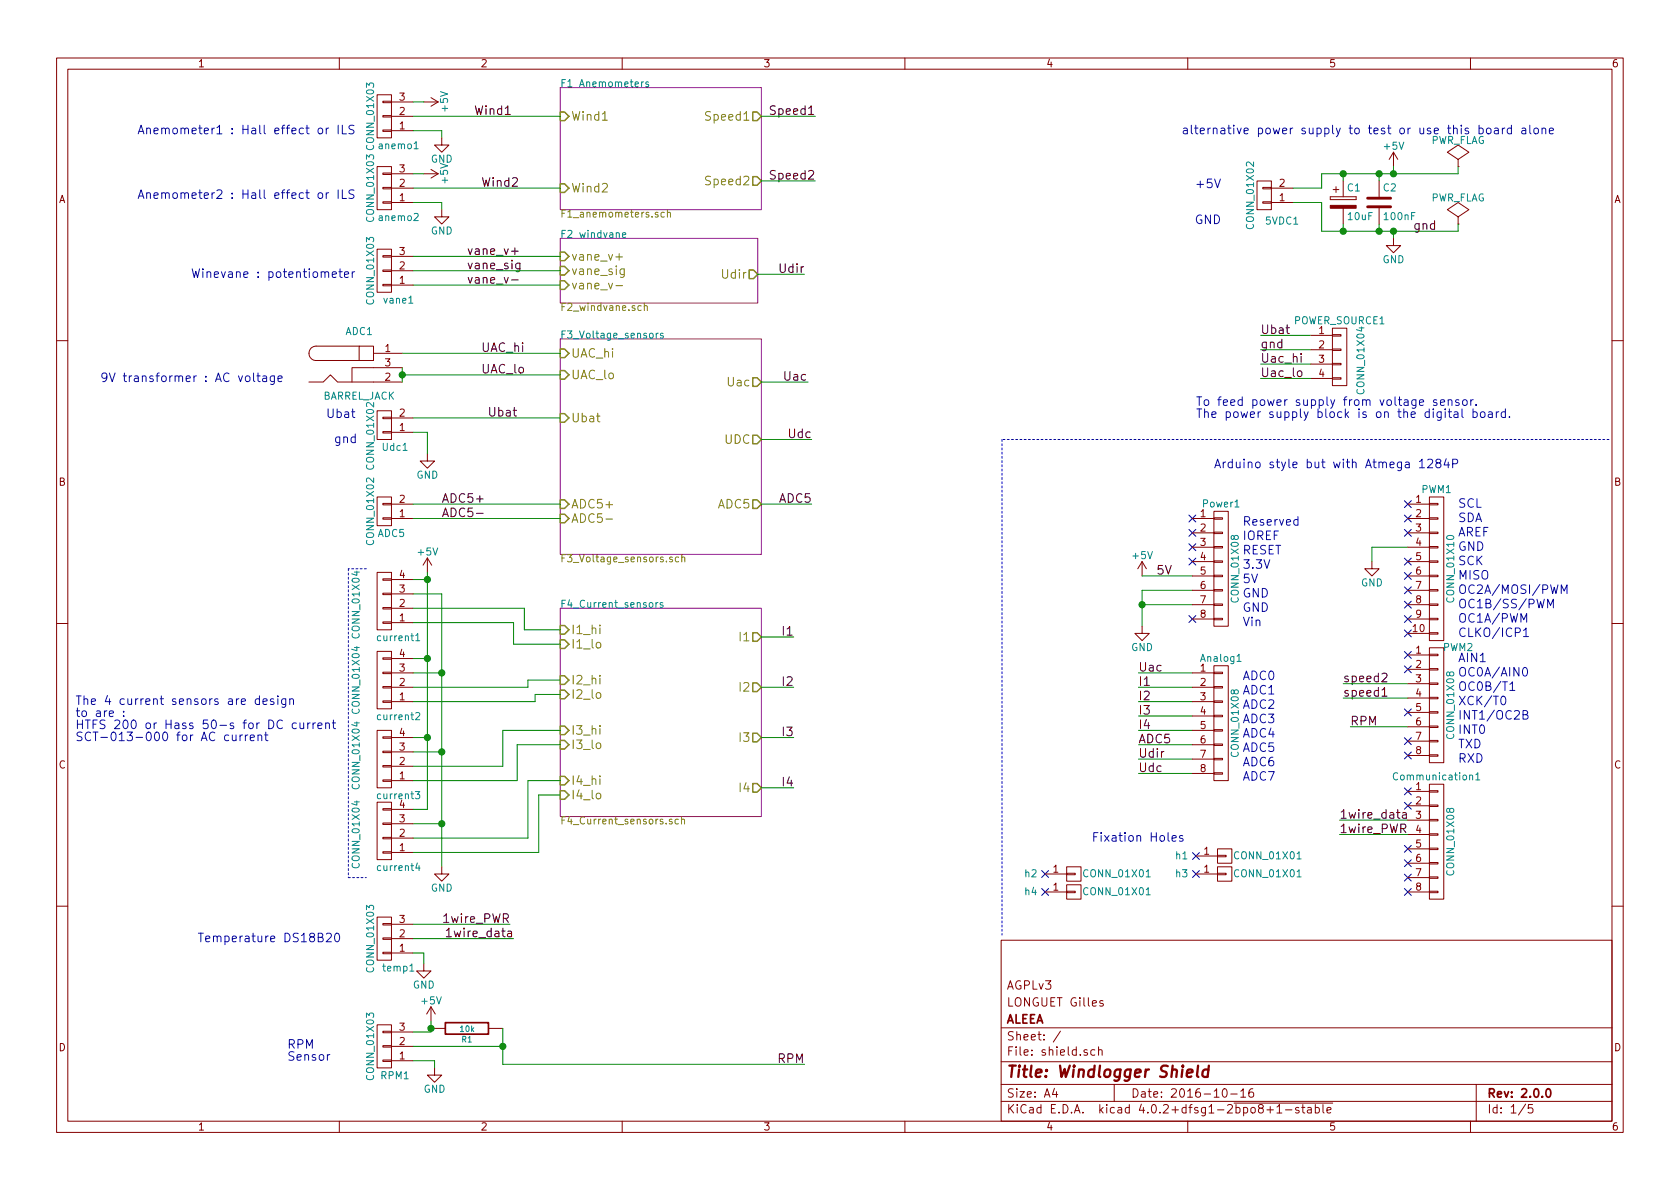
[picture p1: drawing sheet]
EESchema Schematic File Version 2
LIBS:shield-rescue
LIBS:power
LIBS:device
LIBS:transistors
LIBS:conn
LIBS:linear
LIBS:regul
LIBS:74xx
LIBS:cmos4000
LIBS:adc-dac
LIBS:memory
LIBS:xilinx
LIBS:microcontrollers
LIBS:dsp
LIBS:microchip
LIBS:analog_switches
LIBS:motorola
LIBS:texas
LIBS:intel
LIBS:audio
LIBS:interface
LIBS:digital-audio
LIBS:philips
LIBS:display
LIBS:cypress
LIBS:siliconi
LIBS:opto
LIBS:atmel
LIBS:contrib
LIBS:valves
LIBS:shield-cache
EELAYER 25 0
EELAYER END
$Descr A4 11693 8268
encoding utf-8
Sheet 1 5
Title "Windlogger Shield"
Date "2016-10-16"
Rev "2.0.0"
Comp "ALEEA"
Comment1 "LONGUET Gilles"
Comment2 "AGPLv3"
Comment3 ""
Comment4 ""
$EndDescr
Text Notes 2475 925  2    60   ~ 0
Anemometer1 : Hall effect or ILS
Text Notes 2475 1925 2    60   ~ 0
Winevane : potentiometer
Text Notes 1975 2650 2    60   ~ 0
9V transformer : AC voltage
$Sheet
S 3900 600  1400 850 
U 560A35D3
F0 "F1 Anemometers" 50
F1 "F1_anemometers.sch" 50
F2 "Wind1" I L 3900 800 60 
F3 "Wind2" I L 3900 1300 60 
F4 "Speed2" O R 5300 1250 60 
F5 "Speed1" O R 5300 800 60 
$EndSheet
$Sheet
S 3900 1650 1375 450 
U 560A35DE
F0 "F2 windvane" 50
F1 "F2_windvane.sch" 50
F2 "Udir" O R 5275 1900 60 
F3 "vane_v+" I L 3900 1775 60 
F4 "vane_sig" I L 3900 1875 60 
F5 "vane_v-" I L 3900 1975 60 
$EndSheet
$Sheet
S 3900 2350 1400 1500
U 560A361A
F0 "F3_Voltage_sensors" 50
F1 "F3_Voltage_sensors.sch" 50
F2 "UAC_hi" I L 3900 2450 60 
F3 "UAC_lo" I L 3900 2600 60 
F4 "Uac" O R 5300 2650 60 
F5 "UDC" O R 5300 3050 60 
F6 "Ubat" I L 3900 2900 60 
F7 "ADC5" O R 5300 3500 60 
F8 "ADC5+" I L 3900 3500 60 
F9 "ADC5-" I L 3900 3600 60 
$EndSheet
$Sheet
S 3900 4225 1400 1450
U 560A3643
F0 "F4_Current_sensors" 50
F1 "F4_Current_sensors.sch" 50
F2 "I1_hi" I L 3900 4375 60 
F3 "I1_lo" I L 3900 4475 60 
F4 "I1" O R 5300 4425 60 
F5 "I2_hi" I L 3900 4725 60 
F6 "I2_lo" I L 3900 4825 60 
F7 "I2" O R 5300 4775 60 
F8 "I3_hi" I L 3900 5075 60 
F9 "I3_lo" I L 3900 5175 60 
F10 "I3" O R 5300 5125 60 
F11 "I4_hi" I L 3900 5425 60 
F12 "I4_lo" I L 3900 5525 60 
F13 "I4" O R 5300 5475 60 
$EndSheet
Text Label 3300 800  0    60   ~ 0
Wind1
Text Label 3350 1300 0    60   ~ 0
Wind2
Text Label 3250 1875 0    60   ~ 0
vane_sig
Text Label 3350 2450 0    60   ~ 0
UAC_hi
Text Label 3350 2600 0    60   ~ 0
UAC_lo
Text Notes 10150 4425 0    60   ~ 0
CLKO/ICP1
Text Notes 10150 4325 0    60   ~ 0
OC1A/PWM
Text Notes 10150 4225 0    60   ~ 0
OC1B/SS/PWM
Text Notes 10150 4125 0    60   ~ 0
OC2A/MOSI/PWM
Text Notes 10150 4025 0    60   ~ 0
MISO
Text Notes 10150 3925 0    60   ~ 0
SCK
Text Notes 10150 3825 0    60   ~ 0
GND
Text Notes 10150 3725 0    60   ~ 0
AREF
Text Notes 8650 4725 0    60   ~ 0
ADC0
Text Notes 8650 4825 0    60   ~ 0
ADC1
Text Notes 8650 4925 0    60   ~ 0
ADC2
Text Notes 8650 5025 0    60   ~ 0
ADC3
Text Notes 8650 5125 0    60   ~ 0
ADC4
Text Notes 8650 5225 0    60   ~ 0
ADC5
Text Notes 10150 5300 0    60   ~ 0
RXD
Text Notes 10150 5200 0    60   ~ 0
TXD
Text Notes 10150 5100 0    60   ~ 0
INT0
Text Notes 10150 5000 0    60   ~ 0
INT1/OC2B
Text Notes 10150 4900 0    60   ~ 0
XCK/T0
Text Notes 10150 4800 0    60   ~ 0
OC0B/T1
Text Notes 10150 4700 0    60   ~ 0
OC0A/AIN0
Text Notes 8650 4150 0    60   ~ 0
GND
Text Notes 8650 3950 0    60   ~ 0
3.3V
Text Notes 8650 4050 0    60   ~ 0
5V
Text Notes 8650 3850 0    60   ~ 0
RESET
Text Notes 10150 4600 0    60   ~ 0
AIN1
Text Label 5675 800  2    60   ~ 0
Speed1
Text Label 5675 1250 2    60   ~ 0
Speed2
Text Label 5600 1900 2    60   ~ 0
Udir
Text Label 5450 2650 0    60   ~ 0
Uac
Text Label 7925 5275 0    60   ~ 0
Udir
Text Label 7925 4675 0    60   ~ 0
Uac
Text Label 7925 5375 0    60   ~ 0
Udc
Text Label 9350 4850 0    60   ~ 0
speed1
Text Label 9350 4750 0    60   ~ 0
speed2
Text Label 8050 4000 0    60   ~ 0
5V
NoConn ~ 8300 4300
Text Label 5600 7400 2    60   ~ 0
RPM
Text Label 9400 5050 0    60   ~ 0
RPM
Text Notes 10150 3625 0    60   ~ 0
SDA
Text Notes 10150 3525 0    60   ~ 0
SCL
NoConn ~ 9800 3500
NoConn ~ 9800 3600
NoConn ~ 9800 3700
NoConn ~ 9800 3900
NoConn ~ 9800 4000
NoConn ~ 9800 4200
NoConn ~ 9800 4300
NoConn ~ 9800 4400
Text Notes 2000 7375 0    60   ~ 0
RPM\nSensor
NoConn ~ 9800 5150
NoConn ~ 9800 5250
NoConn ~ 9800 4100
Text Notes 8650 3750 0    60   ~ 0
IOREF
Text Notes 8650 4250 0    60   ~ 0
GND
Text Notes 8650 4350 0    60   ~ 0
Vin
Text Notes 8650 3650 0    60   ~ 0
Reserved
Text Notes 8450 3250 0    60   ~ 0
Arduino style but with Atmega 1284P
Text Notes 2375 6550 2    60   ~ 0
Temperature DS18B20
Text Label 3250 1975 0    60   ~ 0
vane_v-
Text Label 3250 1775 0    60   ~ 0
vane_v+
NoConn ~ 8300 3600
NoConn ~ 8300 3700
NoConn ~ 8300 3800
Text Notes 2475 1375 2    60   ~ 0
Anemometer2 : Hall effect or ILS
$Comp
L +5V #PWR01
U 1 1
P 3000 7100
F 0 "#PWR01" H 3000 6950 50  0001 C CNN
F 1 "+5V" H 3000 7240 50  0000 C CNN
F 2 "" H 3000 7100 50  0000 C CNN
F 3 "" H 3000 7100 50  0000 C CNN
	1    3000 7100
	1    0    0    -1  
$EndComp
$Comp
L +5V #PWR02
U 1 1
P 7950 4000
F 0 "#PWR02" H 7950 3850 50  0001 C CNN
F 1 "+5V" H 7950 4140 50  0000 C CNN
F 2 "" H 7950 4000 50  0000 C CNN
F 3 "" H 7950 4000 50  0000 C CNN
	1    7950 4000
	1    0    0    -1  
$EndComp
NoConn ~ 8300 3900
NoConn ~ 9800 4650
Text Notes 8500 1300 2    60   ~ 0
+5V
Text Notes 8500 1550 2    60   ~ 0
GND
$Comp
L +5V #PWR03
U 1 1
P 9700 1150
F 0 "#PWR03" H 9700 1000 50  0001 C CNN
F 1 "+5V" H 9700 1290 50  0000 C CNN
F 2 "" H 9700 1150 50  0000 C CNN
F 3 "" H 9700 1150 50  0000 C CNN
	1    9700 1150
	1    0    0    -1  
$EndComp
$Comp
L C C2
U 1 1
P 9600 1400
F 0 "C2" H 9625 1500 50  0000 L CNN
F 1 "100nF" H 9625 1300 50  0000 L CNN
F 2 "Capacitors_ThroughHole:C_Rect_L7_W2.5_P5" H 9638 1250 50  0001 C CNN
F 3 "" H 9600 1400 50  0000 C CNN
	1    9600 1400
	1    0    0    -1  
$EndComp
$Comp
L CP C1
U 1 1
P 9350 1400
F 0 "C1" H 9375 1500 50  0000 L CNN
F 1 "10uF" H 9375 1300 50  0000 L CNN
F 2 "Capacitors_ThroughHole:C_Radial_D5_L6_P2.5" H 9388 1250 50  0001 C CNN
F 3 "" H 9350 1400 50  0000 C CNN
	1    9350 1400
	1    0    0    -1  
$EndComp
$Comp
L PWR_FLAG #FLG04
U 1 1
P 10150 1150
F 0 "#FLG04" H 10150 1245 50  0001 C CNN
F 1 "PWR_FLAG" H 10150 1330 50  0000 C CNN
F 2 "" H 10150 1150 50  0000 C CNN
F 3 "" H 10150 1150 50  0000 C CNN
	1    10150 1150
	1    0    0    -1  
$EndComp
$Comp
L PWR_FLAG #FLG05
U 1 1
P 10150 1550
F 0 "#FLG05" H 10150 1645 50  0001 C CNN
F 1 "PWR_FLAG" H 10150 1730 50  0000 C CNN
F 2 "" H 10150 1550 50  0000 C CNN
F 3 "" H 10150 1550 50  0000 C CNN
	1    10150 1550
	1    0    0    -1  
$EndComp
$Comp
L +5V #PWR06
U 1 1
P 2975 3975
F 0 "#PWR06" H 2975 3825 50  0001 C CNN
F 1 "+5V" H 2975 4115 50  0000 C CNN
F 2 "" H 2975 3975 50  0000 C CNN
F 3 "" H 2975 3975 50  0000 C CNN
	1    2975 3975
	1    0    0    -1  
$EndComp
Text Notes 525  5150 0    60   ~ 0
The 4 current sensors are design \nto are :\nHTFS 200 or Hass 50-s for DC current\nSCT-013-000 for AC current
Text Notes 2475 2900 2    60   ~ 0
Ubat
Text Label 3600 2900 2    60   ~ 0
Ubat
Text Label 7925 4775 0    60   ~ 0
I1
Text Label 7925 4875 0    60   ~ 0
I2
Text Label 7925 4975 0    60   ~ 0
I3
Text Label 7925 5075 0    60   ~ 0
I4
Text Label 8775 2325 0    60   ~ 0
Ubat
Text Label 8775 2525 0    60   ~ 0
Uac_hi
Text Label 8775 2625 0    60   ~ 0
Uac_lo
Text Notes 8325 2900 0    60   ~ 0
To feed power supply from voltage sensor.\nThe power supply block is on the digital board.
Text Notes 2325 3075 0    60   ~ 0
gnd
Text Label 5650 3500 2    60   ~ 0
ADC5
Wire Wire Line
	2875 800  3900 800 
Wire Wire Line
	2875 1300 3900 1300
Wire Wire Line
	2800 2450 3900 2450
Wire Wire Line
	2875 2900 3900 2900
Wire Wire Line
	5300 800  5675 800 
Wire Wire Line
	5300 1250 5675 1250
Wire Wire Line
	7925 4775 8300 4775
Wire Wire Line
	7925 4875 8300 4875
Wire Wire Line
	7925 4975 8300 4975
Wire Wire Line
	7925 5075 8300 5075
Wire Wire Line
	7925 5175 8300 5175
Wire Wire Line
	5275 1900 5600 1900
Wire Wire Line
	5300 2650 5625 2650
Wire Wire Line
	5300 3500 5650 3500
Wire Wire Line
	2875 7375 3025 7375
Wire Wire Line
	3025 7375 3025 7425
Wire Wire Line
	9800 5050 9400 5050
Wire Wire Line
	9800 4750 9350 4750
Wire Wire Line
	9800 4850 9350 4850
Wire Wire Line
	9800 3800 9550 3800
Wire Wire Line
	9550 3800 9550 3900
Wire Wire Line
	7950 4100 7950 4350
Wire Wire Line
	7950 4100 8300 4100
Wire Wire Line
	2875 1875 3900 1875
Wire Wire Line
	2875 1775 3900 1775
Wire Wire Line
	2875 1975 3900 1975
Wire Wire Line
	2875 900  3075 900 
Wire Wire Line
	3075 900  3075 950 
Wire Wire Line
	2875 1400 3075 1400
Wire Wire Line
	3075 1400 3075 1450
Wire Wire Line
	2875 7275 3500 7275
Wire Wire Line
	9200 1400 9200 1600
Wire Wire Line
	9200 1200 9200 1300
Wire Wire Line
	9200 1300 9000 1300
Wire Wire Line
	9200 1600 10150 1600
Wire Wire Line
	9700 1600 9700 1650
Wire Wire Line
	9700 1200 9700 1150
Wire Wire Line
	9200 1200 10150 1200
Wire Wire Line
	9350 1250 9350 1200
Connection ~ 9350 1200
Wire Wire Line
	9600 1250 9600 1200
Connection ~ 9600 1200
Wire Wire Line
	9600 1550 9600 1600
Connection ~ 9600 1600
Wire Wire Line
	9350 1550 9350 1600
Connection ~ 9350 1600
Wire Wire Line
	7950 4200 8300 4200
Connection ~ 7950 4200
Wire Wire Line
	8300 4000 7950 4000
Wire Wire Line
	10150 1200 10150 1150
Connection ~ 9700 1200
Wire Wire Line
	10150 1600 10150 1550
Connection ~ 9700 1600
Wire Wire Line
	2875 4025 2975 4025
Wire Wire Line
	2975 3975 2975 5625
Wire Wire Line
	2975 4575 2875 4575
Connection ~ 2975 4025
Wire Wire Line
	2975 5125 2875 5125
Connection ~ 2975 4575
Wire Wire Line
	2975 5625 2875 5625
Connection ~ 2975 5125
Wire Wire Line
	2875 4125 3075 4125
Wire Wire Line
	3075 4125 3075 6025
Wire Wire Line
	2875 4675 3075 4675
Connection ~ 3075 4675
Wire Wire Line
	2875 5225 3075 5225
Connection ~ 3075 5225
Wire Wire Line
	2875 5725 3075 5725
Connection ~ 3075 5725
Wire Wire Line
	3500 5075 3500 5325
Wire Wire Line
	3500 5325 2875 5325
Wire Wire Line
	3900 5075 3500 5075
Wire Wire Line
	3900 5175 3600 5175
Wire Wire Line
	3600 5175 3600 5425
Wire Wire Line
	3600 5425 2875 5425
Wire Wire Line
	3900 4825 3725 4825
Wire Wire Line
	3725 4825 3725 4875
Wire Wire Line
	3725 4875 2875 4875
Wire Wire Line
	2875 4775 3675 4775
Wire Wire Line
	3675 4775 3675 4725
Wire Wire Line
	3675 4725 3900 4725
Wire Wire Line
	3900 4475 3575 4475
Wire Wire Line
	3575 4475 3575 4325
Wire Wire Line
	3575 4325 2875 4325
Wire Wire Line
	2875 4225 3650 4225
Wire Wire Line
	3650 4225 3650 4375
Wire Wire Line
	3650 4375 3900 4375
Wire Wire Line
	3900 5425 3675 5425
Wire Wire Line
	3675 5425 3675 5825
Wire Wire Line
	3675 5825 2875 5825
Wire Wire Line
	2875 5925 3750 5925
Wire Wire Line
	3750 5925 3750 5525
Wire Wire Line
	3750 5525 3900 5525
Wire Wire Line
	8300 5275 7925 5275
Wire Wire Line
	7925 5375 8300 5375
Wire Wire Line
	8775 2325 9125 2325
Wire Wire Line
	8775 2425 9125 2425
Wire Wire Line
	8775 2525 9125 2525
Wire Wire Line
	8775 2625 9125 2625
Wire Wire Line
	2975 3150 2975 3000
Wire Wire Line
	2975 3000 2875 3000
Wire Wire Line
	2800 2600 3900 2600
NoConn ~ 9800 5500
NoConn ~ 9800 5600
NoConn ~ 9800 5900
NoConn ~ 9800 6000
NoConn ~ 9800 6100
NoConn ~ 9800 6200
Text Label 8775 2425 0    60   ~ 0
gnd
Text Label 10000 1600 2    60   ~ 0
gnd
$Comp
L R-RESCUE-Windlogger R1
U 1 1
P 3250 7150
F 0 "R1" V 3330 7150 40  0000 C CNN
F 1 "10k" V 3257 7151 40  0000 C CNN
F 2 "Discret:R3-LARGE_PADS" V 3180 7150 30  0001 C CNN
F 3 "~" H 3250 7150 30  0000 C CNN
F 4 "0.125W" V 3250 7150 60  0001 C CNN "Puissance"
F 5 "1%" V 3250 7150 60  0001 C CNN "Tolérance"
	1    3250 7150
	0    1    1    0   
$EndComp
Wire Wire Line
	3000 7100 3000 7175
Wire Wire Line
	3500 7150 3500 7400
Connection ~ 3500 7275
Wire Wire Line
	3500 7400 5600 7400
Text Notes 8225 925  0    60   ~ 0
alternative power supply to test or use this board alone
$Comp
L GND #PWR07
U 1 1
P 9700 1650
F 0 "#PWR07" H 9700 1400 50  0001 C CNN
F 1 "GND" H 9700 1500 50  0000 C CNN
F 2 "" H 9700 1650 50  0000 C CNN
F 3 "" H 9700 1650 50  0000 C CNN
	1    9700 1650
	1    0    0    -1  
$EndComp
Wire Wire Line
	9000 1400 9200 1400
$Comp
L GND #PWR08
U 1 1
P 7950 4350
F 0 "#PWR08" H 7950 4100 50  0001 C CNN
F 1 "GND" H 7950 4200 50  0000 C CNN
F 2 "" H 7950 4350 50  0000 C CNN
F 3 "" H 7950 4350 50  0000 C CNN
	1    7950 4350
	1    0    0    -1  
$EndComp
$Comp
L GND #PWR09
U 1 1
P 9550 3900
F 0 "#PWR09" H 9550 3650 50  0001 C CNN
F 1 "GND" H 9550 3750 50  0000 C CNN
F 2 "" H 9550 3900 50  0000 C CNN
F 3 "" H 9550 3900 50  0000 C CNN
	1    9550 3900
	1    0    0    -1  
$EndComp
$Comp
L GND #PWR010
U 1 1
P 3025 7425
F 0 "#PWR010" H 3025 7175 50  0001 C CNN
F 1 "GND" H 3025 7275 50  0000 C CNN
F 2 "" H 3025 7425 50  0000 C CNN
F 3 "" H 3025 7425 50  0000 C CNN
	1    3025 7425
	1    0    0    -1  
$EndComp
$Comp
L GND #PWR011
U 1 1
P 3075 6025
F 0 "#PWR011" H 3075 5775 50  0001 C CNN
F 1 "GND" H 3075 5875 50  0000 C CNN
F 2 "" H 3075 6025 50  0000 C CNN
F 3 "" H 3075 6025 50  0000 C CNN
	1    3075 6025
	1    0    0    -1  
$EndComp
$Comp
L GND #PWR012
U 1 1
P 2975 3150
F 0 "#PWR012" H 2975 2900 50  0001 C CNN
F 1 "GND" H 2975 3000 50  0000 C CNN
F 2 "" H 2975 3150 50  0000 C CNN
F 3 "" H 2975 3150 50  0000 C CNN
	1    2975 3150
	1    0    0    -1  
$EndComp
$Comp
L GND #PWR013
U 1 1
P 3075 950
F 0 "#PWR013" H 3075 700 50  0001 C CNN
F 1 "GND" H 3075 800 50  0000 C CNN
F 2 "" H 3075 950 50  0000 C CNN
F 3 "" H 3075 950 50  0000 C CNN
	1    3075 950 
	1    0    0    -1  
$EndComp
$Comp
L GND #PWR014
U 1 1
P 3075 1450
F 0 "#PWR014" H 3075 1200 50  0001 C CNN
F 1 "GND" H 3075 1300 50  0000 C CNN
F 2 "" H 3075 1450 50  0000 C CNN
F 3 "" H 3075 1450 50  0000 C CNN
	1    3075 1450
	1    0    0    -1  
$EndComp
NoConn ~ 7275 6075
NoConn ~ 7275 6200
NoConn ~ 8325 5950
NoConn ~ 8325 6075
Text Notes 7600 5850 0    60   ~ 0
Fixation Holes
Text Notes 8650 5325 0    60   ~ 0
ADC6
Text Notes 8650 5425 0    60   ~ 0
ADC7
NoConn ~ 9800 4950
$Comp
L GND #PWR015
U 1 1
P 2950 6700
F 0 "#PWR015" H 2950 6450 50  0001 C CNN
F 1 "GND" H 2950 6550 50  0000 C CNN
F 2 "" H 2950 6700 50  0000 C CNN
F 3 "" H 2950 6700 50  0000 C CNN
	1    2950 6700
	1    0    0    -1  
$EndComp
Wire Wire Line
	2950 6700 2950 6625
Wire Wire Line
	2950 6625 2875 6625
Wire Wire Line
	2875 6525 3575 6525
Wire Wire Line
	3550 6425 2875 6425
Wire Wire Line
	9325 5700 9800 5700
Wire Wire Line
	9325 5800 9800 5800
Text Label 3575 6525 2    60   ~ 0
1wire_data
Text Label 9325 5800 0    60   ~ 0
1wire_PWR
Text Label 9325 5700 0    60   ~ 0
1wire_data
Text Label 3550 6425 2    60   ~ 0
1wire_PWR
Wire Wire Line
	5525 4775 5300 4775
Wire Wire Line
	5525 4425 5300 4425
Wire Wire Line
	5525 5475 5300 5475
Wire Wire Line
	5525 5125 5300 5125
Text Label 5525 4425 2    60   ~ 0
I1
Text Label 5525 4775 2    60   ~ 0
I2
Text Label 5525 5125 2    60   ~ 0
I3
Text Label 5525 5475 2    60   ~ 0
I4
Wire Notes Line
	2425 3950 2425 6100
Wire Notes Line
	2425 6100 2550 6100
Wire Notes Line
	2550 3950 2425 3950
NoConn ~ 9800 4550
Wire Wire Line
	7925 4675 8300 4675
$Comp
L CONN_01X03 vane1
U 1 1
P 2675 1875
F 0 "vane1" H 2575 2075 50  0000 C CNN
F 1 "CONN_01X03" V 2775 1875 50  0000 C CNN
F 2 "w_conn_screw:mstba_2,5%2f3-g-5,08" H 2675 1875 50  0001 C CNN
F 3 "" H 2675 1875 50  0000 C CNN
	1    2675 1875
	-1   0    0    1   
$EndComp
$Comp
L CONN_01X02 Udc1
U 1 1
P 2675 2950
F 0 "Udc1" H 2600 3100 50  0000 C CNN
F 1 "CONN_01X02" V 2775 3025 50  0000 C CNN
F 2 "w_conn_screw:mstba_2,5%2f2-g-5,08" H 2675 2950 50  0001 C CNN
F 3 "" H 2675 2950 50  0000 C CNN
	1    2675 2950
	-1   0    0    1   
$EndComp
$Comp
L CONN_01X04 current1
U 1 1
P 2675 4175
F 0 "current1" H 2575 4425 50  0000 C CNN
F 1 "CONN_01X04" V 2875 4200 50  0000 C CNN
F 2 "w_conn_screw:mstba_2,5%2f4-g-5,08" H 2675 4175 50  0001 C CNN
F 3 "" H 2675 4175 50  0000 C CNN
	1    2675 4175
	-1   0    0    1   
$EndComp
$Comp
L CONN_01X04 current2
U 1 1
P 2675 4725
F 0 "current2" H 2575 4975 50  0000 C CNN
F 1 "CONN_01X04" V 2875 4725 50  0000 C CNN
F 2 "w_conn_screw:mstba_2,5%2f4-g-5,08" H 2675 4725 50  0001 C CNN
F 3 "" H 2675 4725 50  0000 C CNN
	1    2675 4725
	-1   0    0    1   
$EndComp
$Comp
L CONN_01X04 current3
U 1 1
P 2675 5275
F 0 "current3" H 2575 5525 50  0000 C CNN
F 1 "CONN_01X04" V 2875 5250 50  0000 C CNN
F 2 "w_conn_screw:mstba_2,5%2f4-g-5,08" H 2675 5275 50  0001 C CNN
F 3 "" H 2675 5275 50  0000 C CNN
	1    2675 5275
	-1   0    0    1   
$EndComp
$Comp
L CONN_01X04 current4
U 1 1
P 2675 5775
F 0 "current4" H 2575 6025 50  0000 C CNN
F 1 "CONN_01X04" V 2875 5800 50  0000 C CNN
F 2 "w_conn_screw:mstba_2,5%2f4-g-5,08" H 2675 5775 50  0001 C CNN
F 3 "" H 2675 5775 50  0000 C CNN
	1    2675 5775
	-1   0    0    1   
$EndComp
$Comp
L CONN_01X03 temp1
U 1 1
P 2675 6525
F 0 "temp1" H 2575 6725 50  0000 C CNN
F 1 "CONN_01X03" V 2775 6525 50  0000 C CNN
F 2 "w_conn_screw:mstba_2,5%2f3-g-5,08" H 2675 6525 50  0001 C CNN
F 3 "" H 2675 6525 50  0000 C CNN
	1    2675 6525
	-1   0    0    1   
$EndComp
$Comp
L CONN_01X01 h2
U 1 1
P 7475 6075
F 0 "h2" H 7175 6075 50  0000 C CNN
F 1 "CONN_01X01" H 7775 6075 50  0000 C CNN
F 2 "Socket_Arduino_Mega:Arduino_1pin" H 7475 6075 50  0001 C CNN
F 3 "" H 7475 6075 50  0000 C CNN
	1    7475 6075
	1    0    0    -1  
$EndComp
$Comp
L CONN_01X01 h4
U 1 1
P 7475 6200
F 0 "h4" H 7175 6200 50  0000 C CNN
F 1 "CONN_01X01" H 7775 6200 50  0000 C CNN
F 2 "Socket_Arduino_Mega:Arduino_1pin" H 7475 6200 50  0001 C CNN
F 3 "" H 7475 6200 50  0000 C CNN
	1    7475 6200
	1    0    0    -1  
$EndComp
$Comp
L CONN_01X01 h1
U 1 1
P 8525 5950
F 0 "h1" H 8225 5950 50  0000 C CNN
F 1 "CONN_01X01" H 8825 5950 50  0000 C CNN
F 2 "Socket_Arduino_Mega:Arduino_1pin" H 8525 5950 50  0001 C CNN
F 3 "" H 8525 5950 50  0000 C CNN
	1    8525 5950
	1    0    0    -1  
$EndComp
$Comp
L CONN_01X01 h3
U 1 1
P 8525 6075
F 0 "h3" H 8225 6075 50  0000 C CNN
F 1 "CONN_01X01" H 8825 6075 50  0000 C CNN
F 2 "Socket_Arduino_Mega:Arduino_1pin" H 8525 6075 50  0001 C CNN
F 3 "" H 8525 6075 50  0000 C CNN
	1    8525 6075
	1    0    0    -1  
$EndComp
$Comp
L CONN_01X08 Analog1
U 1 1
P 8500 5025
F 0 "Analog1" H 8500 5475 50  0000 C CNN
F 1 "CONN_01X08" V 8600 5025 50  0000 C CNN
F 2 "Socket_Arduino_Mega:Socket_Strip_Arduino_1x08" H 8500 5025 50  0001 C CNN
F 3 "" H 8500 5025 50  0000 C CNN
	1    8500 5025
	1    0    0    -1  
$EndComp
$Comp
L CONN_01X08 Power1
U 1 1
P 8500 3950
F 0 "Power1" H 8500 4400 50  0000 C CNN
F 1 "CONN_01X08" V 8600 3950 50  0000 C CNN
F 2 "Socket_Arduino_Mega:Socket_Strip_Arduino_1x08" H 8500 3950 50  0001 C CNN
F 3 "" H 8500 3950 50  0000 C CNN
	1    8500 3950
	1    0    0    -1  
$EndComp
$Comp
L CONN_01X10 PWM1
U 1 1
P 10000 3950
F 0 "PWM1" H 10000 4500 50  0000 C CNN
F 1 "CONN_01X10" V 10100 3950 50  0000 C CNN
F 2 "Socket_Arduino_Mega:Socket_Strip_Arduino_1x10" H 10000 3950 50  0001 C CNN
F 3 "" H 10000 3950 50  0000 C CNN
	1    10000 3950
	1    0    0    -1  
$EndComp
$Comp
L CONN_01X08 PWM2
U 1 1
P 10000 4900
F 0 "PWM2" H 10150 5300 50  0000 C CNN
F 1 "CONN_01X08" V 10100 4900 50  0000 C CNN
F 2 "Socket_Arduino_Mega:Socket_Strip_Arduino_1x08" H 10000 4900 50  0001 C CNN
F 3 "" H 10000 4900 50  0000 C CNN
	1    10000 4900
	1    0    0    -1  
$EndComp
$Comp
L CONN_01X08 Communication1
U 1 1
P 10000 5850
F 0 "Communication1" H 10000 6300 50  0000 C CNN
F 1 "CONN_01X08" V 10100 5850 50  0000 C CNN
F 2 "Socket_Arduino_Mega:Socket_Strip_Arduino_1x08" H 10000 5850 50  0001 C CNN
F 3 "" H 10000 5850 50  0000 C CNN
	1    10000 5850
	1    0    0    -1  
$EndComp
$Comp
L CONN_01X04 POWER_SOURCE1
U 1 1
P 9325 2475
F 0 "POWER_SOURCE1" H 9325 2725 50  0000 C CNN
F 1 "CONN_01X04" V 9475 2450 50  0000 C CNN
F 2 "Socket_Strips:Socket_Strip_Straight_1x04" H 9325 2475 50  0001 C CNN
F 3 "" H 9325 2475 50  0000 C CNN
	1    9325 2475
	1    0    0    -1  
$EndComp
$Comp
L CONN_01X02 5VDC1
U 1 1
P 8800 1350
F 0 "5VDC1" H 8675 1525 50  0000 C CNN
F 1 "CONN_01X02" V 8900 1350 50  0000 C CNN
F 2 "Socket_Strips:Socket_Strip_Straight_1x02" H 8800 1350 50  0001 C CNN
F 3 "" H 8800 1350 50  0000 C CNN
	1    8800 1350
	-1   0    0    1   
$EndComp
Wire Notes Line
	11200 3050 6975 3050
Wire Notes Line
	6975 3050 6975 6500
$Comp
L CONN_01X03 RPM1
U 1 1
P 2675 7275
F 0 "RPM1" H 2600 7475 50  0000 C CNN
F 1 "CONN_01X03" V 2775 7275 50  0000 C CNN
F 2 "w_conn_screw:mstba_2,5%2f3-g-5,08" H 2675 7275 50  0001 C CNN
F 3 "" H 2675 7275 50  0000 C CNN
	1    2675 7275
	-1   0    0    1   
$EndComp
Wire Wire Line
	3000 7175 2875 7175
Connection ~ 3000 7150
Text Label 7925 5175 0    60   ~ 0
ADC5
Text Label 5650 3050 2    60   ~ 0
Udc
Wire Wire Line
	5300 3050 5650 3050
$Comp
L CONN_01X02 ADC5
U 1 1
P 2675 3550
F 0 "ADC5" H 2625 3700 50  0000 C CNN
F 1 "CONN_01X02" V 2775 3550 50  0000 C CNN
F 2 "w_conn_screw:mstba_2,5%2f2-g-5,08" H 2675 3550 50  0001 C CNN
F 3 "" H 2675 3550 50  0000 C CNN
	1    2675 3550
	-1   0    0    1   
$EndComp
Wire Wire Line
	3900 3500 2875 3500
Wire Wire Line
	3900 3600 2875 3600
Text Label 3075 3500 0    60   ~ 0
ADC5+
Text Label 3075 3600 0    60   ~ 0
ADC5-
$Comp
L BARREL_JACK ADC1
U 1 1
P 2500 2550
F 0 "ADC1" H 2500 2800 50  0000 C CNN
F 1 "BARREL_JACK" H 2500 2350 50  0000 C CNN
F 2 "Connect:BARREL_JACK" H 2500 2550 50  0001 C CNN
F 3 "" H 2500 2550 50  0000 C CNN
	1    2500 2550
	1    0    0    -1  
$EndComp
Wire Wire Line
	2800 2650 2800 2550
Connection ~ 2800 2600
$Comp
L CONN_01X03 anemo1
U 1 1
P 2675 800
F 0 "anemo1" H 2575 1000 50  0000 C CNN
F 1 "CONN_01X03" V 2775 800 50  0000 C CNN
F 2 "w_conn_screw:mstba_2,5%2f3-g-5,08" H 2675 800 50  0001 C CNN
F 3 "" H 2675 800 50  0000 C CNN
	1    2675 800 
	-1   0    0    1   
$EndComp
$Comp
L CONN_01X03 anemo2
U 1 1
P 2675 1300
F 0 "anemo2" H 2575 1500 50  0000 C CNN
F 1 "CONN_01X03" V 2775 1300 50  0000 C CNN
F 2 "w_conn_screw:mstba_2,5%2f3-g-5,08" H 2675 1300 50  0001 C CNN
F 3 "" H 2675 1300 50  0000 C CNN
	1    2675 1300
	-1   0    0    1   
$EndComp
$Comp
L +5V #PWR016
U 1 1
P 2950 700
F 0 "#PWR016" H 2950 550 50  0001 C CNN
F 1 "+5V" H 2950 840 50  0000 C CNN
F 2 "" H 2950 700 50  0000 C CNN
F 3 "" H 2950 700 50  0000 C CNN
	1    2950 700 
	0    1    1    0   
$EndComp
$Comp
L +5V #PWR017
U 1 1
P 2950 1200
F 0 "#PWR017" H 2950 1050 50  0001 C CNN
F 1 "+5V" H 2950 1340 50  0000 C CNN
F 2 "" H 2950 1200 50  0000 C CNN
F 3 "" H 2950 1200 50  0000 C CNN
	1    2950 1200
	0    1    1    0   
$EndComp
Wire Wire Line
	2950 700  2875 700 
Wire Wire Line
	2875 1200 2950 1200
$EndSCHEMATC
